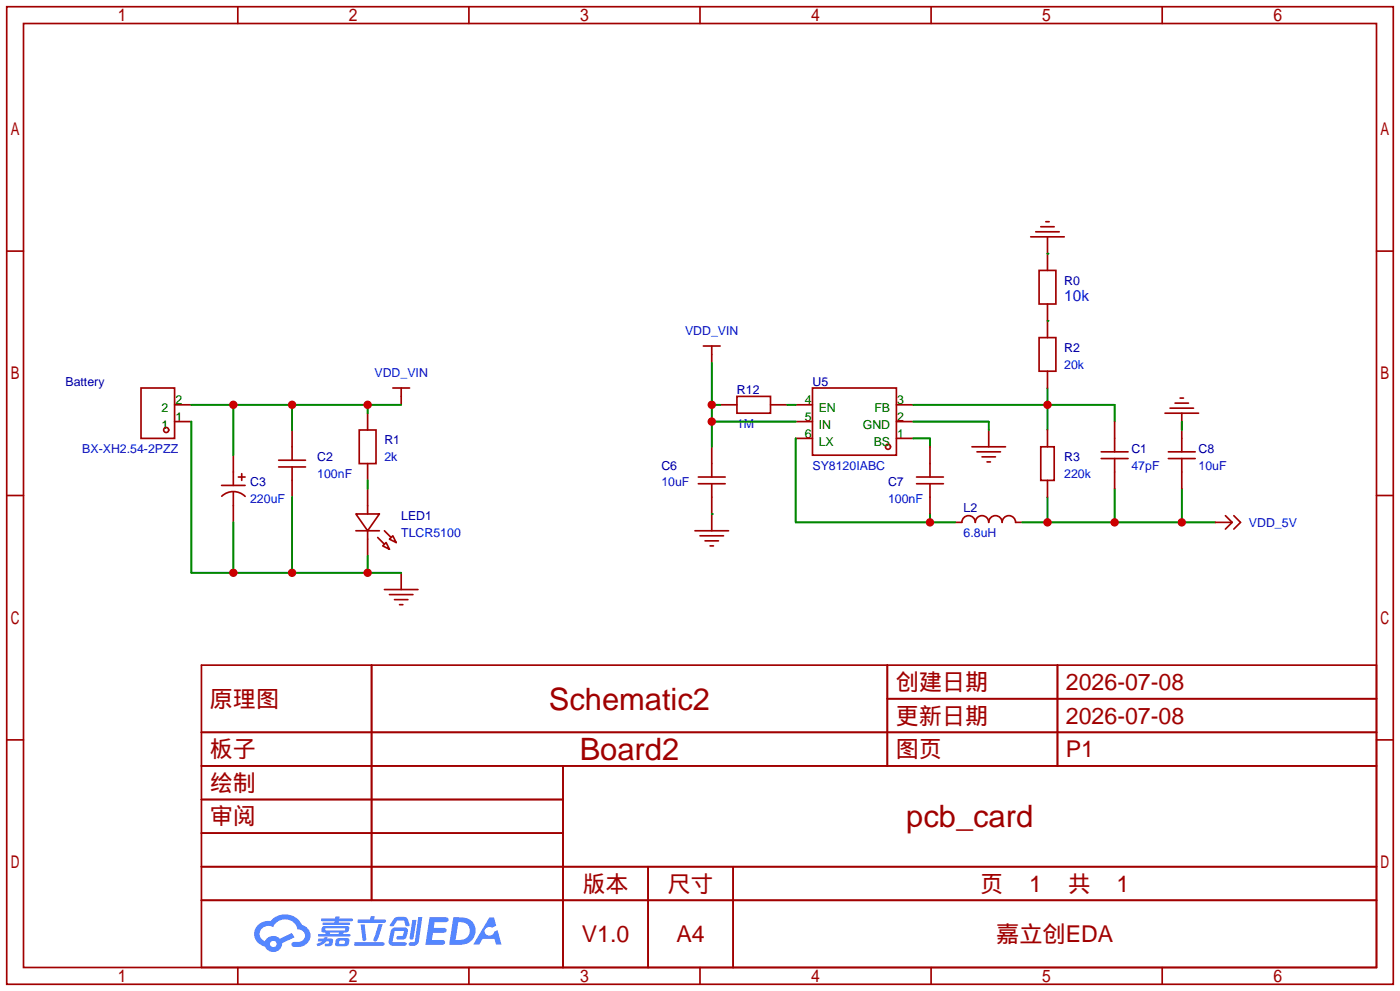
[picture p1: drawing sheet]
<svg xmlns="http://www.w3.org/2000/svg" width="212mm" height="150mm" viewBox="0 0 212 150" stroke-linecap="round" stroke-linejoin="round" font-family="sans-serif">
<g fill="none" stroke="#a10000" stroke-width=".25">
<path d="M1 1h209.8v147.8h-209.8zM3.6 3.6h204.7v142.7h-204.7zM36 1v2.6M71 1v2.6M105.9 1v2.6M140.9 1v2.6M175.9 1v2.6M1 38h2.6M156 35.8h5M156.7 35.1h3.6M157.5 34.3h2M158.2 33.5h.5"/>
<path d="M158.5 35.8v2.6M208.3 38h2.5M21.3 58.7h5.1v7.6h-5.1zM59.4 58.7h2.6M60.7 58.7v2.5M106.4 52.3h2.6M107.7 52.3v2.6M111.5 59.9h5.1v2.6h-5.1zM122.9 58.7h12.7v10.1h-12.7zM1 74.9h2.6M26.4 61.2h2.6M26.4 63.8h2.6"/>
<path d="M33.5 73.4h3.6M33.6 75a2.54 2.54 0 0 1 3.5 .1M35.3 68.8v4.6M35.3 74.4v4.6M36.1 72.1h1M36.6 71.6v1M42.2 70.6h4M42.2 69.6h4M44.2 65v4.6M44.2 70.6v4.6M53.8 77.7h3.6l-1.8 2.6zM54.4 65h2.5v5.1h-2.5z"/>
<path d="M55.6 62.5v2.5M55.6 70.1v2.5M55.6 73.9v3.8M105.7 72.1h4M105.7 73.2h4M107.7 67.6v4.5M107.7 73.2v7.1M109 61.2h2.5M116.6 61.2h2.5M120.4 61.2h2.5M120.4 63.8h2.5M120.4 66.3h2.5"/>
<path d="M135.6 61.2h2.6M135.6 63.8h2.6M135.6 66.3h2.6M144.5 79h1a1.02 1.02 0 0 1 1.1-1 1.02 1.02 0 0 1 1 1 1.02 1.02 0 0 1 1-1 1.02 1.02 0 0 1 1 1 1.02 1.02 0 0 1 1-1 1.02 1.02 0 0 1 1 1 1.02 1.02 0 0 1 1.1-1 1.02 1.02 0 0 1 1 1h1M147.1 67.6h5M147.8 68.3h3.6M148.6 69.1h2M149.4 69.8h.5M149.6 65v2.6M176.3 62.5h5.1M177 61.7h3.6M177.8 61h2"/>
<path d="M178.6 60.2h.5M178.8 62.5v2.5M208.3 74.9h2.5M53.8 80.3h3.6M55.6 80.3v3.8M57.1 81.3l1.1 1M57.9 82.5l.5-.5 .5 1.1zM58.2 80.3l1 1M58.2 89.2h5M58.9 81.5l.5-.5 .5 1zM58.9 89.9h3.6M59.7 90.7h2"/>
<path d="M60.5 91.4h.5M60.7 86.6v2.6M105.2 80.3h5M105.9 81h3.6M106.7 81.8h2M107.4 82.5h.5M1 111.9h2.6M30.5 110.7h177.8M30.5 100.6h177.8v45.7h-177.8zM30.5 115.8h177.8M56.2 100.6v35.5M85.2 115.8v30.5"/>
<path d="M134.3 100.6v15.2M134.3 105.7h74M160 100.6v15.2M208.3 111.9h2.5M30.5 120.9h54.7M30.5 131.1h177.8M30.5 126h54.7M30.5 136.1h177.8M98.1 131.1v15.2M110.9 131.1v15.2M36 146.3v2.5M71 146.3v2.5"/>
<path d="M105.9 146.3v2.5M140.9 146.3v2.5M175.9 146.3v2.5"/>
<circle cx="25.1" cy="65" r=".38"/>
<circle cx="134.4" cy="67.6" r=".38"/>
</g>
<g fill="#5487ff">
<path d="M65 138.7h1.6a1.34 1.34 0 0 1 1.2 .2 .37 .37 0 0 1-.3 .6h-1.7l-.2 .8h1.6a.37 .37 0 0 1 .4 .4 .37 .37 0 0 1-.4 .3h-1.7l-.2 1.1h.8a1.26 1.26 0 0 1 1.2 .2 .36 .36 0 0 1-.3 .6h-2.6z"/>
<path d="M74 138.8h.8l.3 1.2-.6 .3a.7 .7 0 0 0-1 .1 .7 .7 0 0 0 .1 1 .7 .7 0 0 0 .9-.1l.3-.4 .5-.2 .6 2.1h-.8l-.3-.8h-1.8l-.5 .8h-.9z"/>
<path d="M62.4 139.1h.6l-.4 2.7a.31 .31 0 0 1-.3 .3 .31 .31 0 0 1-.3-.3z"/>
<path d="M63.3 138.7h.6l-.5 3.7a.97 .97 0 0 1-1.5 .5l.1-.4h.6l.2-.2z"/>
<path d="M59.6 138.9l.5-.2h1.4l.2 .4 .3 .9-.6 .1-.3-.9h-.8a1.12 1.12 0 0 0-.7 .8l-.5 .1-.1-.2z"/>
<path d="M59.3 140.5l.4-.2 1.5-.1a.56 .56 0 0 1 .5 .8 1.03 1.03 0 0 1-.8 1.1h-.7a.27 .27 0 0 1-.2-.3 .27 .27 0 0 1 .3-.3h.6l.2-.7h-1.4l-.3 1.6 1.9 .1a.28 .28 0 0 1 .2 .3 .28 .28 0 0 1-.3 .2h-1.9l-.4-.3-.1-.4z"/>
<path d="M53.6 142.5h4.3a.28 .28 0 0 1 .3 .3 .28 .28 0 0 1-.3 .2h-4.2l-.1-.1z"/>
<path d="M57.3 139.8h.6l-.8 2.4a.3 .3 0 0 1-.4 .2 .3 .3 0 0 1-.2-.3z"/>
<path d="M54.6 139.8h.6l.2 2.2-.2 .3h-.3l-.1-.2z"/>
<path d="M54.2 139h1.8l.1-.3 .1-.2h.5l-.1 .5h1.5a.27 .27 0 0 1 .3 .3 .27 .27 0 0 1-.3 .3h-3.9l-.1-.2z"/>
<path d="M48.2 141.9h.8v-.1l.6-.1-.1 .2 .8 .1a.7 .7 0 0 1-.5 1.1h-.7v-.4l.7-.1v-.2l-.4-.1a2.13 2.13 0 0 1-1.3 .8l-.2-.4 .8-.3h-.6z"/>
<path d="M48.6 138.9h2.1l.1-.3h.6l-.1 .3h1.9l.2 .2-.2 .2h-1.9l-.1 .2h1.6l.2 .2-.2 .2h-3.9l-.1-.2v-.2h1.8v-.2h-1.9l-.1-.1z"/>
<path d="M68.6 138.7l-.6 4.2h1.4a2.12 2.12 0 0 0 2.4-1.4 2.12 2.12 0 0 0-1-2.6l-1-.2zM69.3 139.4a1.37 1.37 0 0 1 1.8 1.2 1.37 1.37 0 0 1-1.5 1.5h-.7z"/>
<path d="M48.8 140.2a.47 .47 0 0 0-.2 .6 .47 .47 0 0 0 .6 .2l.1 .3h-1.1l-.1 .3h4.7l.2-.1-.1-.2h-1l.1-.3a.6 .6 0 0 0 .7-.2 .6 .6 0 0 0 0-.7l-3.6-.1zM49.3 140.4h2.8l.1 .1-.1 .2h-2.8l-.1-.1zM49.9 141h1.4l-.1 .3h-1.2z"/>
<path d="M50.9 142a.9 .9 0 0 0-.1 1.1 2.48 2.48 0 0 0 1.9-.2 .84 .84 0 0 0 0-1h-1.4zM51.4 142.3l.7-.1 .1 .1v.3l-.2 .1h-.7z"/>
<path d="M39.1 139.8a1.91 1.91 0 0 0-.6 2 1.91 1.91 0 0 0 1.6 1.3 1.35 1.35 0 0 0 1.5 .9 1.35 1.35 0 0 0 1.1-1.4l1.9-.9-.4-.6-1.8 .9a1.41 1.41 0 0 0-2.3 .3 1.25 1.25 0 0 1-.6-1.7 1.25 1.25 0 0 1 1.8-.4 1.97 1.97 0 0 1 2-1.2 1.97 1.97 0 0 1 1.8 1.5 .96 .96 0 0 1 1 .9 .96 .96 0 0 1-.9 1h-.6a.39 .39 0 0 0-.5 .4 .39 .39 0 0 0 .4 .4 1.92 1.92 0 0 0 2.4-2.2 1.77 1.77 0 0 0-1.2-1.1 2.86 2.86 0 0 0-4.8-.6h-.3a2.27 2.27 0 0 0-1.5 .5zM40.9 142.8a.5 .5 0 0 1 1 0 .5 .5 0 0 1-1 0z"/>
</g>
<g fill="none" stroke="#008700" stroke-width=".25">
<path d="M158.5 38.4h.1M107.7 54.9v12.7M158.5 48.5h.1M158.5 58.7v6.3M29 61.2h31.7M29 63.8v22.8h31.7M35.3 61.2v7.6M35.3 79v7.6M44.2 61.2v3.8M44.2 75.2v11.4M55.6 61.2v1.3M55.6 72.6v1.3"/>
<path d="M107.7 77.7h.1M107.7 61.2h1.3M107.7 63.8h12.7M119.1 61.2h1.3M120.4 66.3v12.7h24.1M138.2 61.2h30.5v2.6M138.2 63.8h11.4v1.2M138.2 66.3h2.5v1.3M140.7 77.7v1.3M154.7 79h29.2M158.5 75.2v3.8M168.7 73.9v5.1"/>
<path d="M178.8 63.8v1.2M178.8 73.9v5.1M55.6 84.1v2.5"/>
</g>
<g fill="none" stroke="#a10000" stroke-width=".25">
<path d="M158.5 38.4v2.5M157.2 51.1h2.6v5h-2.6zM157.2 40.9h2.6v5.1h-2.6zM158.5 46v5.1M158.5 56.1v2.6M138.7 73.2h4M138.7 72.1h4M140.7 67.6v4.5M140.7 73.2v4.5M157.5 67.6h2v5h-2zM158.5 65v2.6M158.5 72.6v2.6"/>
<path d="M166.6 68.3h4.1M166.6 69.3h4.1M168.7 63.8v4.5M168.7 69.3v4.6M176.8 68.3h4M176.8 69.3h4M178.8 63.8v4.5M178.8 69.3v4.6M183.9 79h2.5M185.4 78l1 1M186.4 79l-1 1M186.7 78l1 1-1 1"/>
</g>
<g fill="#c00">
<circle cx="35.3" cy="61.2" r=".63"/>
<circle cx="44.2" cy="61.2" r=".63"/>
<circle cx="55.6" cy="61.2" r=".63"/>
<circle cx="55.6" cy="86.6" r=".63"/>
<circle cx="44.2" cy="86.6" r=".63"/>
<circle cx="35.3" cy="86.6" r=".63"/>
<circle cx="158.5" cy="61.2" r=".63"/>
<circle cx="107.7" cy="61.2" r=".63"/>
<circle cx="107.7" cy="63.8" r=".63"/>
<circle cx="140.7" cy="79" r=".63"/>
<circle cx="168.7" cy="79" r=".63"/>
<circle cx="178.8" cy="79" r=".63"/>
<circle cx="158.5" cy="79" r=".63"/>
</g>
<g font-size="4.7" fill="#a00000">
<text x="83" y="107.3">Schematic2</text>
<text x="87.7" y="114.9">Board2</text>
<text x="137.1" y="125.1">pcb_card</text>
</g>
<g font-size="3.5" fill="#a00000">
<text x="31.7" y="106.9">原理图</text>
<text x="135.5" y="104.4">创建日期</text>
<text x="161.3" y="104.4">2026-07-08</text>
<text x="135.5" y="109.4">更新日期</text>
<text x="161.3" y="109.4">2026-07-08</text>
<text x="31.7" y="114.5">板子</text>
<text x="31.7" y="119.6">绘制</text>
<text x="135.5" y="114.5">图页</text>
<text x="161.3" y="114.5">P1</text>
<text x="31.7" y="124.7">审阅</text>
<text x="88.1" y="134.8">版本</text>
<text x="101" y="134.8">尺寸</text>
<text x="148.3" y="134.8">页</text>
<text x="155.7" y="134.8">1</text>
<text x="161.6" y="134.8">共</text>
<text x="169" y="134.8">1</text>
<text x="88" y="142.5">V1.0</text>
<text x="102.4" y="142.5">A4</text>
<text x="150.8" y="142.5">嘉立创EDA</text>
</g>
<text font-size="2.3" fill="#00f" x="161" y="45.5">10k</text>
<g font-size="1.9" fill="#000080">
<text x="161" y="43.1">R0</text>
<text x="161" y="53.2">R2</text>
<text x="9.9" y="58.3">Battery</text>
<text x="111.5" y="59.6">R12</text>
<text x="122.9" y="58.3">U5</text>
<text x="48" y="69.7">C2</text>
<text x="58.2" y="67.2">R1</text>
<text x="100.1" y="71">C6</text>
<text x="161" y="69.7">R3</text>
<text x="171.2" y="68.5">C1</text>
<text x="181.4" y="68.5">C8</text>
<text x="37.8" y="73.6">C3</text>
<text x="134.4" y="73.6">C7</text>
<text x="145.8" y="77.4">L2</text>
<text x="60.7" y="78.6">LED1</text>
</g>
<g font-size="1.9" fill="#00f">
<text x="103.6" y="50.7">VDD_VIN</text>
<text x="56.7" y="57">VDD_VIN</text>
<text x="161" y="55.8">20k</text>
<text x="111.5" y="64.7">1M</text>
<text x="12.4" y="68.5">BX-XH2.54-2PZZ</text>
<text x="58.2" y="69.7">2k</text>
<text x="122.9" y="71">SY8120IABC</text>
<text x="171.2" y="71">47pF</text>
<text x="181.4" y="71">10uF</text>
<text x="37.8" y="76.1">220uF</text>
<text x="48" y="72.3">100nF</text>
<text x="100.1" y="73.6">10uF</text>
<text x="134.4" y="76.1">100nF</text>
<text x="161" y="72.3">220k</text>
<text x="60.7" y="81.2">TLCR5100</text>
<text x="145.8" y="81.2">6.8uH</text>
<text x="189" y="79.7">VDD_5V</text>
</g>
<g font-size="1.9">
<text x="24.4" y="64.9">1</text>
<text x="24.4" y="62.4">2</text>
<text x="26.5" y="63.6">1</text>
<text x="26.5" y="61.1">2</text>
<text x="121.8" y="61.1">4</text>
<text x="121.8" y="63.6">5</text>
<text x="123.9" y="62.4">EN</text>
<text x="123.9" y="64.9">IN</text>
<text x="130.5" y="64.9">GND</text>
<text x="132.3" y="62.4">FB</text>
<text x="135.8" y="63.6">2</text>
<text x="135.8" y="61.1">3</text>
<text x="121.8" y="66.2">6</text>
<text x="123.9" y="67.4">LX</text>
<text x="132.2" y="67.4">BS</text>
<text x="135.8" y="66.2">1</text>
</g>
</svg>
